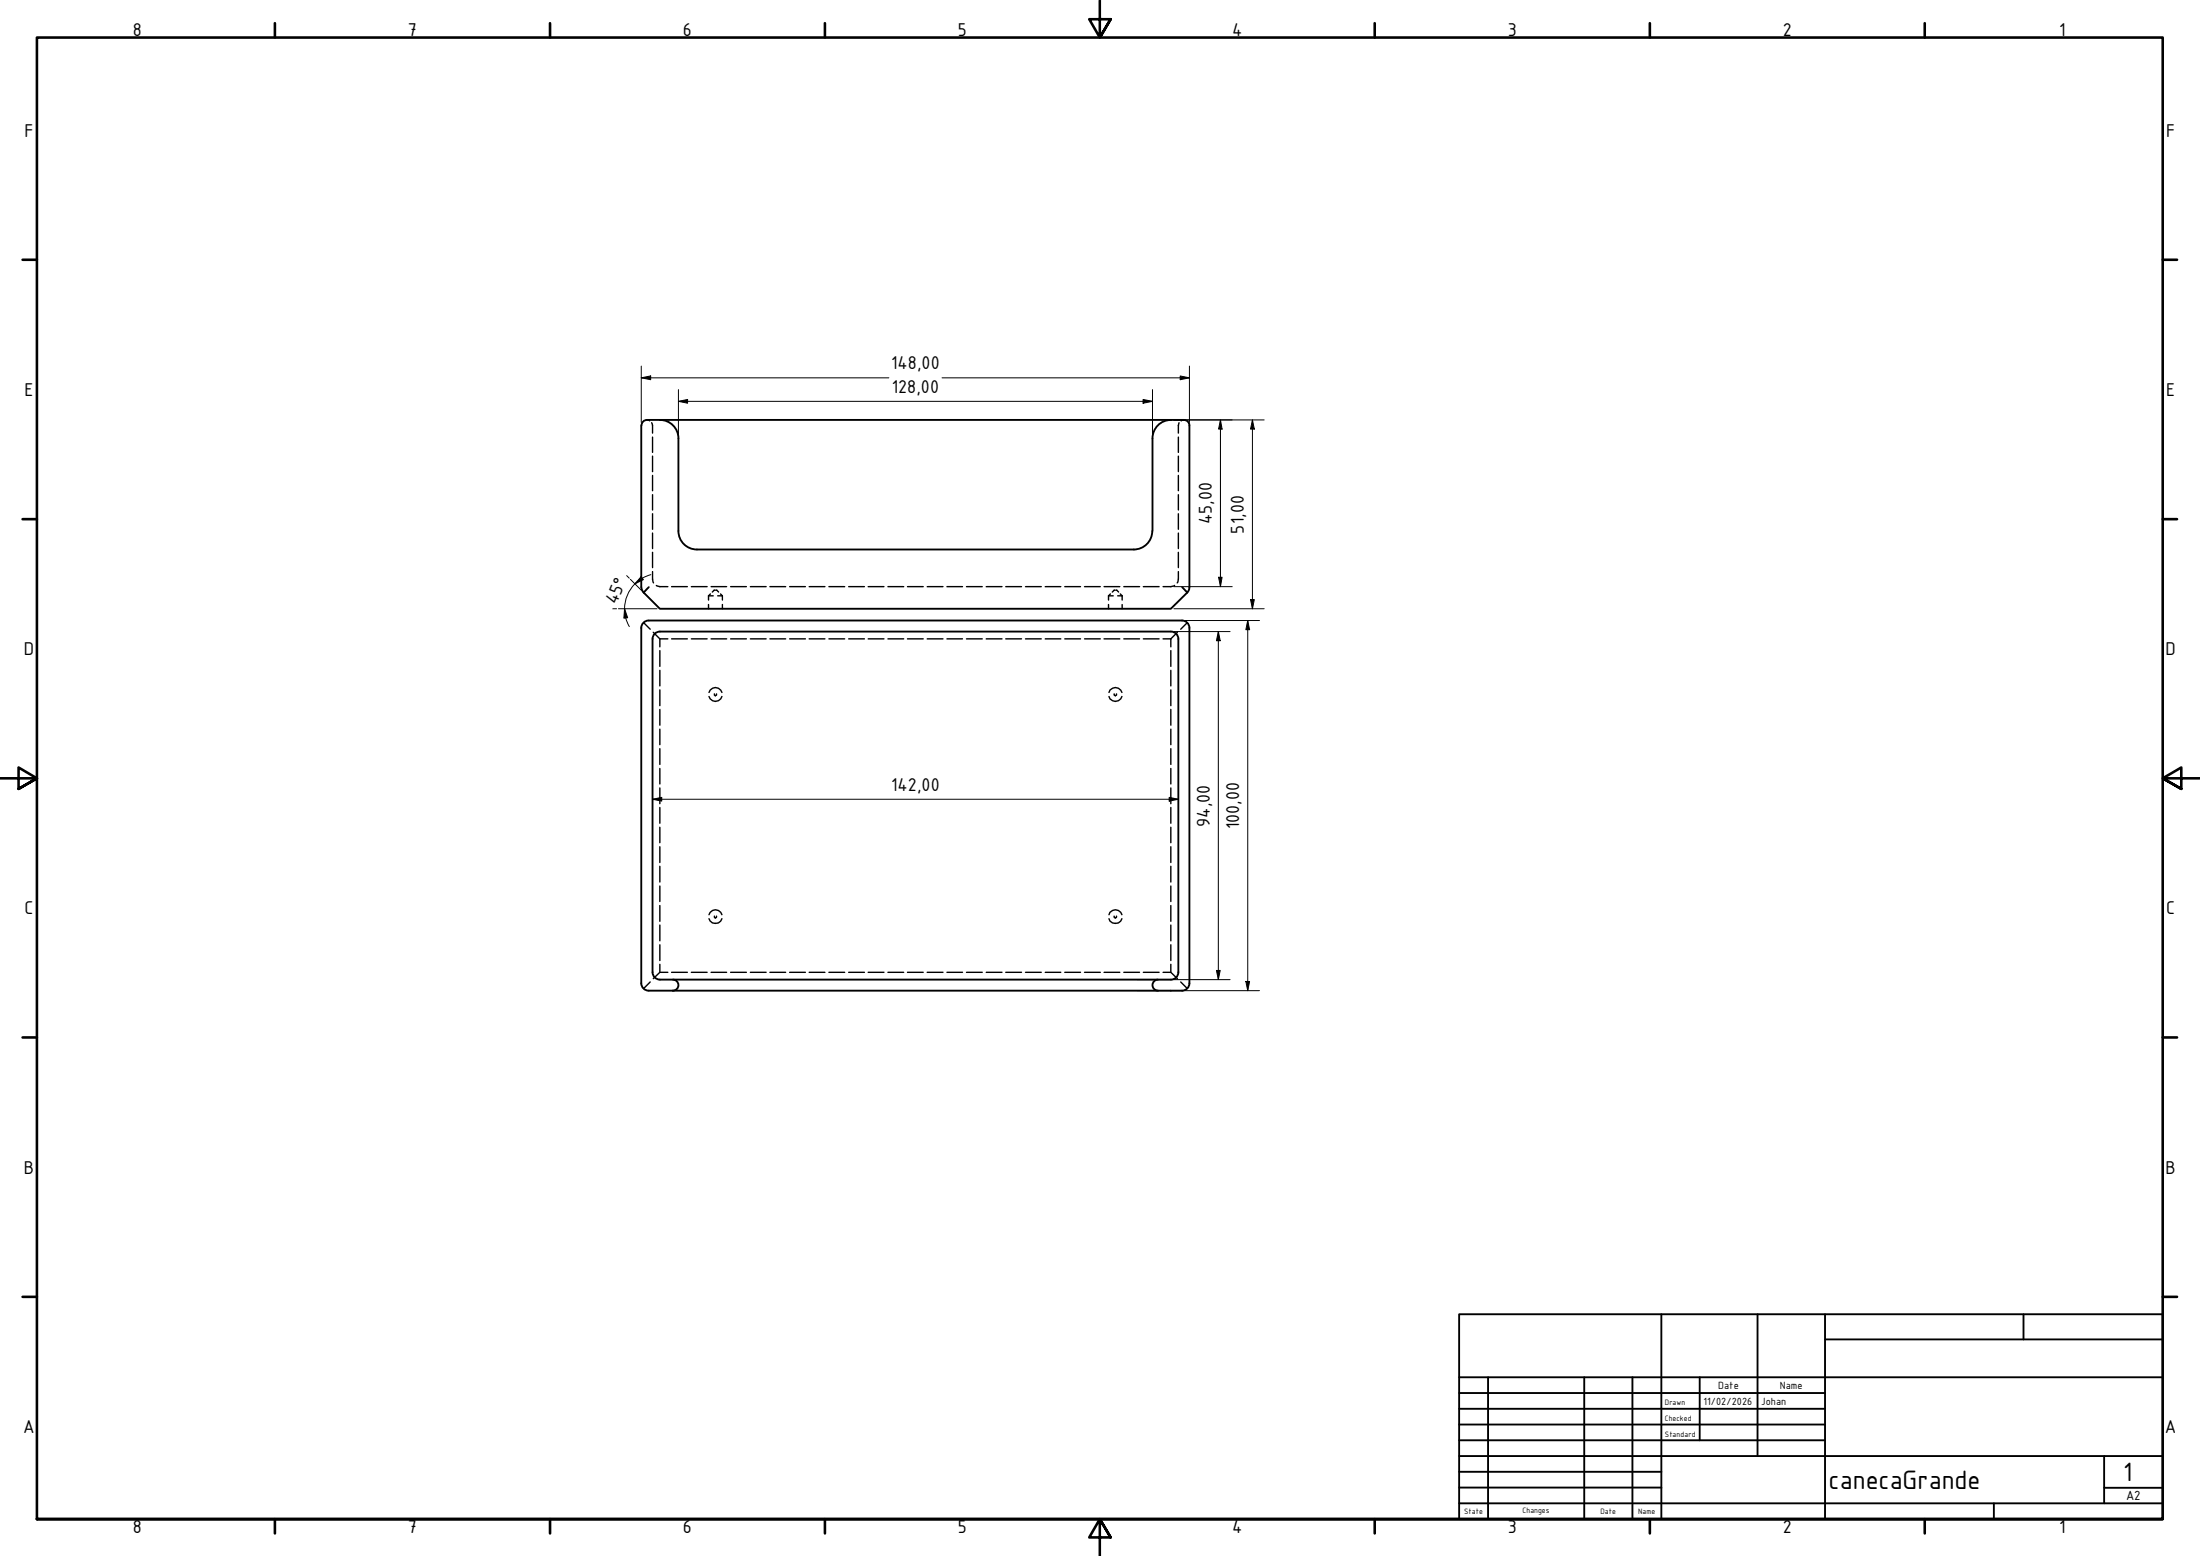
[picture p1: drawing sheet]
<svg xmlns="http://www.w3.org/2000/svg" width="594mm" height="420mm" viewBox="0 0 594 420" stroke-linecap="round" stroke-linejoin="round" font-family="sans-serif">
<!-- layer: Hidden (ISO) -->
<g fill="none" stroke="#000" stroke-width=".38">
<path d="M174.7 113.4l.8 .2M176 114.2l.2 .7v2M176.2 118v4.2M318.2 118v4.2M318.4 114.2l-.2 .7v2M319.7 113.4l-.7 .2M176.2 123.2v4.2M176.2 128.4v4.1M176.2 133.6v4.1M176.2 138.7v4.2M318.2 123.2v4.2M318.2 128.4v4.1"/>
<path d="M318.2 133.6v4.1M318.2 138.7v4.2M176.2 154.3v2.1l.3 1M176.2 143.9v4.2M176.2 149.1v4.2M177.2 158.1l1 .3h2.1M181.4 158.4h4.2M186.7 158.4h4.2M192 158.4h4.2M193.1 159.4h-.3l-.5 .5M193.3 159.4h.2l.6 .5M197.3 158.4h4.2"/>
<path d="M202.6 158.4h4.3M207.9 158.4h4.3M213.2 158.4h4.3M218.5 158.4h4.3M223.8 158.4h4.3M229.2 158.4h4.2M234.4 158.4h4.3M239.8 158.4h4.2M245 158.4h4.3M250.4 158.4h4.2M255.7 158.4h4.2M261 158.4h4.2"/>
<path d="M266.3 158.4h4.3M271.6 158.4h4.2M276.9 158.4h4.3M282.3 158.4h4.1M287.5 158.4h4.3M292.9 158.4h4.2M298.1 158.4h4.3M301.1 159.4l-.7 .5M301.3 159.4h.3l.5 .5M303.5 158.4h4.2M308.7 158.4h4.3M317.2 158.1l-1 .3h-2.1"/>
<path d="M318.2 154.3v2.1l-.3 1M318.2 143.9v4.2M318.2 149.1v4.2M173.8 168.1l1.8 1.8M176.4 170.7l1.8 1.8M178.2 172.5v2.2M178.2 175.7v4.2M178.2 172.5h2.1M181.4 172.5h4.2M186.7 172.5h4.2M191.3 160.9h1.3M191.3 160.9v1.1"/>
<path d="M191.3 163.2v1.2M191.8 160.4l-.5 .5M192 172.5h4.2M193.8 160.9h1.3M194.6 160.4l.5 .5M195.1 160.9v1.1M195.1 163.2v1.2M197.3 172.5h4.2M202.6 172.5h4.3M207.9 172.5h4.3M213.2 172.5h4.3M218.5 172.5h4.3"/>
<path d="M223.8 172.5h4.3M229.2 172.5h4.2M234.4 172.5h4.3M239.8 172.5h4.2M245 172.5h4.3M250.4 172.5h4.2M255.7 172.5h4.2M261 172.5h4.2M266.3 172.5h4.3M271.6 172.5h4.2M276.9 172.5h4.3M282.3 172.5h4.1"/>
<path d="M287.5 172.5h4.3M292.9 172.5h4.2M298.1 172.5h4.3M299.3 160.9h1.3M299.3 160.9v1.1M299.3 163.2v1.2M299.8 160.4l-.5 .5M301.8 160.9h1.2M302.5 160.4l.5 .5M303 160.9v1.1M303 163.2v1.2M303.5 172.5h4.2"/>
<path d="M308.7 172.5h4.3M314.1 172.5h2.1M316.2 172.5v2.2M316.2 175.7v4.2M317.9 170.7l-1.7 1.8M320.6 168.1l-1.8 1.8M178.2 181v4.2M178.2 186.3v4.2M178.2 191.6v4.2M178.2 196.9v4.2M191.5 188.1a1.81 1.81 0 0 0 1.7 1.3 1.81 1.81 0 0 0 1.7-1.3M191.5 187a1.81 1.81 0 0 1 1.7-1.3 1.81 1.81 0 0 1 1.7 1.3"/>
<path d="M192.9 187.4v.3l.3 .2 .3-.2v-.3M299.5 188.1a1.81 1.81 0 0 0 1.7 1.3 1.81 1.81 0 0 0 1.8-1.3M299.5 187a1.81 1.81 0 0 1 1.7-1.3 1.81 1.81 0 0 1 1.8 1.3M300.9 187.4v.3l.3 .2 .3-.2v-.3M316.2 181v4.2M316.2 186.3v4.2M316.2 191.6v4.2M316.2 196.9v4.2M178.2 202.2v4.2M178.2 207.5v4.2M178.2 212.8v4.2M178.2 218v4.3"/>
<path d="M316.2 202.2v4.2M316.2 207.5v4.2M316.2 212.8v4.2M316.2 218v4.3M178.2 223.4v4.2M178.2 228.6v4.3M178.2 233.9v4.3M178.2 239.2v4.2M316.2 223.4v4.2M316.2 228.6v4.3M316.2 233.9v4.3M316.2 239.2v4.2"/>
<path d="M178.2 244.5v4.3M178.2 249.8v4.2M178.2 255.1v4.3M191.5 248.1a1.84 1.84 0 0 0 1.7 1.2 1.84 1.84 0 0 0 1.7-1.2M191.5 247a1.81 1.81 0 0 1 1.7-1.3 1.81 1.81 0 0 1 1.7 1.3M192.9 247.4v.3l.3 .2 .3-.2v-.3M299.5 248.1a1.84 1.84 0 0 0 1.7 1.2 1.84 1.84 0 0 0 1.8-1.2M299.5 247a1.81 1.81 0 0 1 1.7-1.3 1.81 1.81 0 0 1 1.8 1.3M300.9 247.4v.3l.3 .2 .3-.2v-.3M316.2 244.5v4.3M316.2 249.8v4.2M316.2 255.1v4.3"/>
<path d="M175.6 265.2l-1.8 1.7M178.2 260.4v2.2l-1.8 1.7M178.2 262.6h2.1M181.4 262.6h4.2M186.7 262.6h4.2M192 262.6h4.2M197.3 262.6h4.2M202.6 262.6h4.3M207.9 262.6h4.3M213.2 262.6h4.3M218.5 262.6h4.3M223.8 262.6h4.3"/>
<path d="M229.2 262.6h4.2M234.4 262.6h4.3M239.8 262.6h4.2M245 262.6h4.3M250.4 262.6h4.2M255.7 262.6h4.2M261 262.6h4.2M266.3 262.6h4.3M271.6 262.6h4.2M276.9 262.6h4.3M282.3 262.6h4.1M287.5 262.6h4.3"/>
<path d="M292.9 262.6h4.2M298.1 262.6h4.3M303.5 262.6h4.2M308.7 262.6h4.3M314.1 262.6h2.1l1.7 1.7M316.2 260.4v2.2M318.8 265.2l1.8 1.7"/>
</g>
<!-- layer: Visible (ISO) -->
<g fill="none" stroke="#000" stroke-width=".51">
<path d="M173.2 114.9v43.6l.6 1.5M173.2 114.9a1.59 1.59 0 0 1 2-1.5h144a1.59 1.59 0 0 1 2 1.5v43.6l-.1 .6-.5 .9M178.2 113.4a5 5 0 0 1 5 5M183.2 118.4v25a5 5 0 0 0 5 5h118M311.2 118.4v25M316.2 113.4a5 5 0 0 0-5 5M173.8 160l4.4 4.4h138l4.4-4.4M175.2 158.5l-1.4 1.5M311.1 143.4a5 5 0 0 1-4.9 5M319.2 158.5l1.4 1.5M173.2 169.5v96a2 2 0 0 0 2 2h144a2 2 0 0 0 2-2v-96M173.2 169.6a2 2 0 0 1 2-2h144a2 2 0 0 1 2 2"/>
<path d="M176.2 172.5v90a2 2 0 0 0 2 2M178.2 170.5h138M178.2 170.5a2 2 0 0 0-2 2M316.2 170.5a2 2 0 0 1 2 2M318.2 172.5v90a2 2 0 0 1-2 2M178.2 264.5h138M181.7 264.5a1.49 1.49 0 0 1 1.5 1.5 1.49 1.49 0 0 1-1.5 1.5M312.7 264.5a1.49 1.49 0 0 0-1.5 1.5 1.49 1.49 0 0 0 1.5 1.5"/>
</g>
<!-- layer: Border (ISO) -->
<g fill="none" stroke="#000" stroke-width=".7">
<path d="M74.2 6.3v3.8M148.5 6.3v3.8M222.8 6.3v3.8M297 .2v9.9l-2.9-4.9h5.8l-2.9 4.9 2.9-4.9M371.2 6.3v3.8M445.5 6.3v3.8M519.7 6.3v3.8M6.1 70.1h3.9M584 70.1h3.9M6.1 140.2h3.9M584 140.2h3.9M0 210.2h10l-5-3v5.8l5-2.8-5 2.8"/>
<path d="M594 210.2h-10l5-3v5.8l-5-2.8 5 2.8M6.1 280.1h3.9M584 280.1h3.9M6.1 350.2h3.9M584 350.2h3.9M10 410.2v-400.1h574v400.1h-574h574M74.2 410.2v3.9M148.5 410.2v3.9M222.8 410.2v3.9M299.9 415.1l-2.9-4.9 2.9 4.9h-5.8l2.9-4.9v10M371.2 410.2v3.9M445.5 410.2v3.9"/>
<path d="M519.7 410.2v3.9"/>
</g>
<!-- layer: Title (ISO) -->
<g fill="none" stroke="#000" stroke-width=".51">
<path d="M394 354.9h190v55.3h-190zM448.6 354.9v55.3M474.6 354.9v38.3M492.8 354.9v55.3M546.4 354.9v6.8M394 376.2h98.8M394 371.9h190M401.8 371.9v38.3M427.8 371.9v38.3M440.8 371.9v38.3M459 371.9v17M492.8 361.7h91.2"/>
<path d="M394 380.4h98.8M394 384.7h98.8M394 388.9h98.8M394 393.2h190M394 397.4h54.6M568.2 393.2v12.7M394 405.9h190M394 401.7h54.6M538.4 405.9v4.3M568.2 401.7h15.8"/>
</g>
<!-- layer: Dimension (ISO) -->
<g fill="none" stroke="#000" stroke-width=".27">
<path d="M173.2 98.8v15.3M321.2 98.8v15.3M173.2 102l2.5-.5v1zM173.2 102h66.8M183.2 108.4l2.5-.5v1zM183.2 108.4h128M183.2 105.2v12.4M254.4 102h66.8M308.7 107.9l2.5 .5-2.5 .5zM311.2 105.2v12.4M317 113.4h24.4M318.7 101.5l2.5 .5-2.5 .5z"/>
<path d="M329.6 113.4l.4 2.5h-.9zM329.6 113.4v45M338.2 113.4l.5 2.5h-1zM338.2 113.4v51M169.2 155.4l.7 .7M170.2 156.4l3 3M173.1 155.7l.6 .8-2.3 1.1zM175.7 155.2l-.9 .3a9.6 9.6 0 0 0-3.3 2.2 9.6 9.6 0 0 0-2.5 9.2l.9 2.3M317 158.4h15.7M329.1 155.9h.9l-.4 2.5zM165.5 164.4h1M167 164.4h10.4"/>
<path d="M168.7 164.4l.8 2.4-1 .1zM317 170.5h15.2M317 164.4h24.4M320 167.6h20.1M329 170.5l.5 2.5h-1zM329 170.5v94M336.9 167.6l.5 2.4h-1zM336.9 167.6v99.9M337.7 161.9h1l-.5 2.5zM176.2 215.8l2.5-.5v1zM176.2 215.8h142M315.7 215.3l2.5 .5-2.5 .5z"/>
<path d="M307 267.5h33.1M307 264.5h25.2M328.5 262h1l-.5 2.5zM336.4 265h1l-.5 2.5z"/>
</g>
<g fill="#000">
<path d="M173.2 102l2.5-.5v1zM183.2 108.4l2.5-.5v1zM308.7 107.9l2.5 .5-2.5 .5zM318.7 101.5l2.5 .5-2.5 .5zM329.6 113.4l.4 2.5h-.9zM338.2 113.4l.5 2.5h-1zM173.1 155.7l.6 .8-2.3 1.1zM329.1 155.9h.9l-.4 2.5zM168.7 164.4l.8 2.4-1 .1zM329 170.5l.5 2.5h-1zM336.9 167.6l.5 2.4h-1zM337.7 161.9h1l-.5 2.5z"/>
<path d="M176.2 215.8l2.5-.5v1zM315.7 215.3l2.5 .5-2.5 .5zM328.5 262h1l-.5 2.5zM336.4 265h1l-.5 2.5z"/>
</g>
<g font-size="7.7">
<text x="573.3" y="400">1</text>
<text x="493.8" y="402.1">canecaGrande</text>
</g>
<g font-size="5.4">
<text x="35.9" y="9.8">8</text>
<text x="110.2" y="9.8">7</text>
<text x="184.4" y="9.8">6</text>
<text x="258.6" y="9.8">5</text>
<text x="332.7" y="9.8">4</text>
<text x="407.2" y="9.8">3</text>
<text x="481.4" y="9.8">2</text>
<text x="556" y="9.8">1</text>
<text x="6.6" y="36.9">F</text>
<text x="584.9" y="36.9">F</text>
<text x="240.7" y="99.7">148,00</text>
<text x="6.6" y="106.9">E</text>
<text x="240.8" y="106.1">128,00</text>
<text x="584.9" y="106.9">E</text>
<text x="327.2" y="141.6" transform="rotate(-90 327.2 141.6)">45,00</text>
<text x="335.9" y="144.1" transform="rotate(-90 335.9 144.1)">51,00</text>
<text x="166.5" y="163.5" transform="rotate(-68 166.5 163.5)">45°</text>
<text x="6.5" y="176.9">D</text>
<text x="584.8" y="176.9">D</text>
<text x="240.7" y="213.5">142,00</text>
<text x="326.7" y="223.2" transform="rotate(-90 326.7 223.2)">94,00</text>
<text x="334.6" y="223.9" transform="rotate(-90 334.6 223.9)">100,00</text>
<text x="6.6" y="246.9">C</text>
<text x="584.9" y="246.9">C</text>
<text x="6.5" y="316.9">B</text>
<text x="584.8" y="316.9">B</text>
<text x="6.3" y="386.9">A</text>
<text x="584.6" y="386.9">A</text>
<text x="35.9" y="414.1">8</text>
<text x="110.2" y="414.1">7</text>
<text x="184.4" y="414.1">6</text>
<text x="258.6" y="414.1">5</text>
<text x="332.7" y="414.1">4</text>
<text x="407.2" y="414.1">3</text>
<text x="481.4" y="414.1">2</text>
<text x="556" y="414.1">1</text>
</g>
<text font-size="3.9" x="574.1" y="405.1">A2</text>
<g font-size="3">
<text x="464" y="375.1">Date</text>
<text x="480.6" y="375.1">Name</text>
<text x="460" y="379.4">11/02/2026</text>
<text x="475.6" y="379.4">Johan</text>
</g>
<g font-size="2.3">
<text x="449.6" y="379.4">Drawn</text>
<text x="449.6" y="383.6">Checked</text>
<text x="449.6" y="387.9">Standard</text>
<text x="395.4" y="408.8">State</text>
<text x="411.1" y="408.5">Changes</text>
<text x="432.2" y="408.8">Date</text>
<text x="442.4" y="408.8">Name</text>
</g>
</svg>
